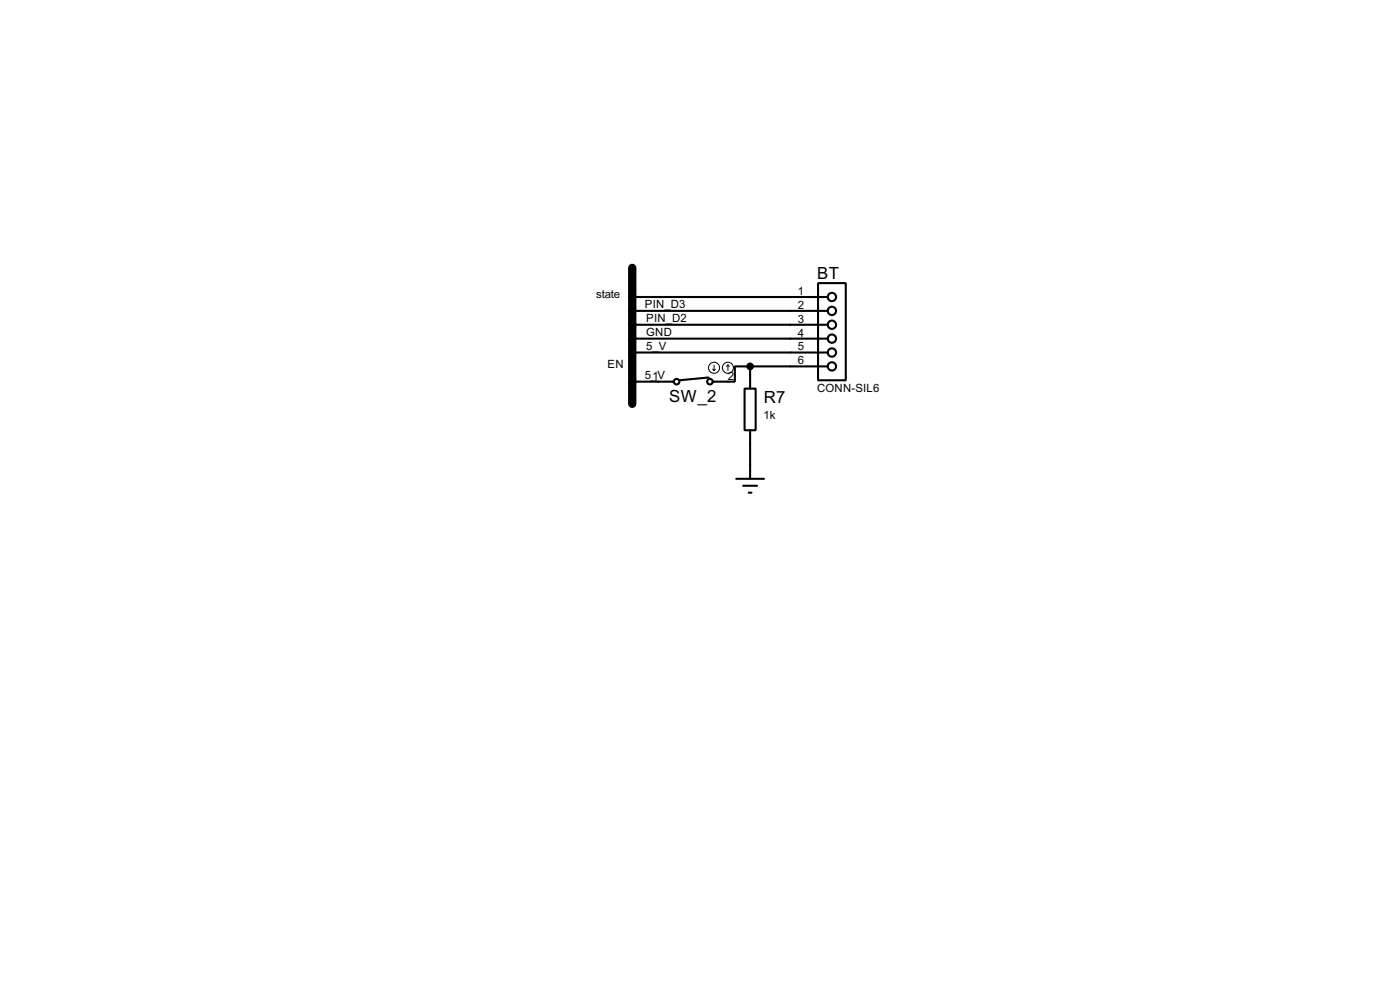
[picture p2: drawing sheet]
<svg xmlns="http://www.w3.org/2000/svg" width="256mm" height="180mm" viewBox="0 0 256 180" stroke-linecap="round" stroke-linejoin="round" font-family="sans-serif">
<path d="M115.8 49v24.9" fill="none" stroke="#000" stroke-width="1.5"/>
<g fill="none" stroke="#000" stroke-width=".38">
<path d="M115.8 54.4h35.8M115.8 56.9h35.8M115.8 59.4h35.8M149.9 51.8h5v17.8h-5zM115.8 62h35.8M115.8 64.5h35.8M115.8 69.8h7.6M129.8 69.1l-5.3 .5M136.4 71.1h2v7.6h-2zM137.4 67.1h-2.8v2.7h-4M137.4 67.1v4M137.4 78.7v8.9"/>
<path d="M137.4 67.1h14.2M134.9 87.6h5.1M136.1 88.9h2.6M137.2 90.2h.5"/>
<circle cx="152.4" cy="54.4" r=".76"/>
<circle cx="152.4" cy="56.9" r=".76"/>
<circle cx="152.4" cy="59.4" r=".76"/>
<circle cx="124" cy="69.8" r=".51"/>
<circle cx="130" cy="69.8" r=".51"/>
<circle cx="152.4" cy="62" r=".76"/>
<circle cx="152.4" cy="67.1" r=".76"/>
<circle cx="152.4" cy="64.5" r=".76"/>
</g>
<g fill="none" stroke="#000" stroke-width=".18">
<path d="M130.6 67.6l.2 .2M130.8 66.8v1M131.1 67.6l-.3 .2M133.3 66.8l-.2 .3M133.3 66.8l.3 .3M133.3 66.8v1"/>
<circle cx="130.8" cy="67.3" r="1.02"/>
<circle cx="133.3" cy="67.3" r="1.02"/>
</g>
<circle cx="137.4" cy="67.1" r=".51" fill="#000" stroke="#000" stroke-width=".38"/>
<g font-size="3.4">
<text x="149.7" y="51">BT</text>
<text x="122.6" y="73.6">SW_2</text>
<text x="139.9" y="73.7">R7</text>
</g>
<g font-size="2.3">
<text x="146.2" y="54">1</text>
<text x="109.2" y="54.5">state</text>
<text x="118.1" y="56.3">PIN_D3</text>
<text x="118.4" y="58.9">PIN_D2</text>
<text x="146.2" y="56.5">2</text>
<text x="146.2" y="59.1">3</text>
<text x="118.4" y="64">5_V</text>
<text x="118.4" y="61.4">GND</text>
<text x="146.2" y="61.6">4</text>
<text x="146.2" y="64.1">5</text>
<text x="111.3" y="67.4">EN</text>
<text x="118.1" y="69.3">5_1V</text>
<text x="133.3" y="69.5">2</text>
<text x="146.2" y="66.7">6</text>
<text x="149.7" y="71.7">CONN-SIL6</text>
<text x="139.9" y="76.7">1k</text>
</g>
</svg>
